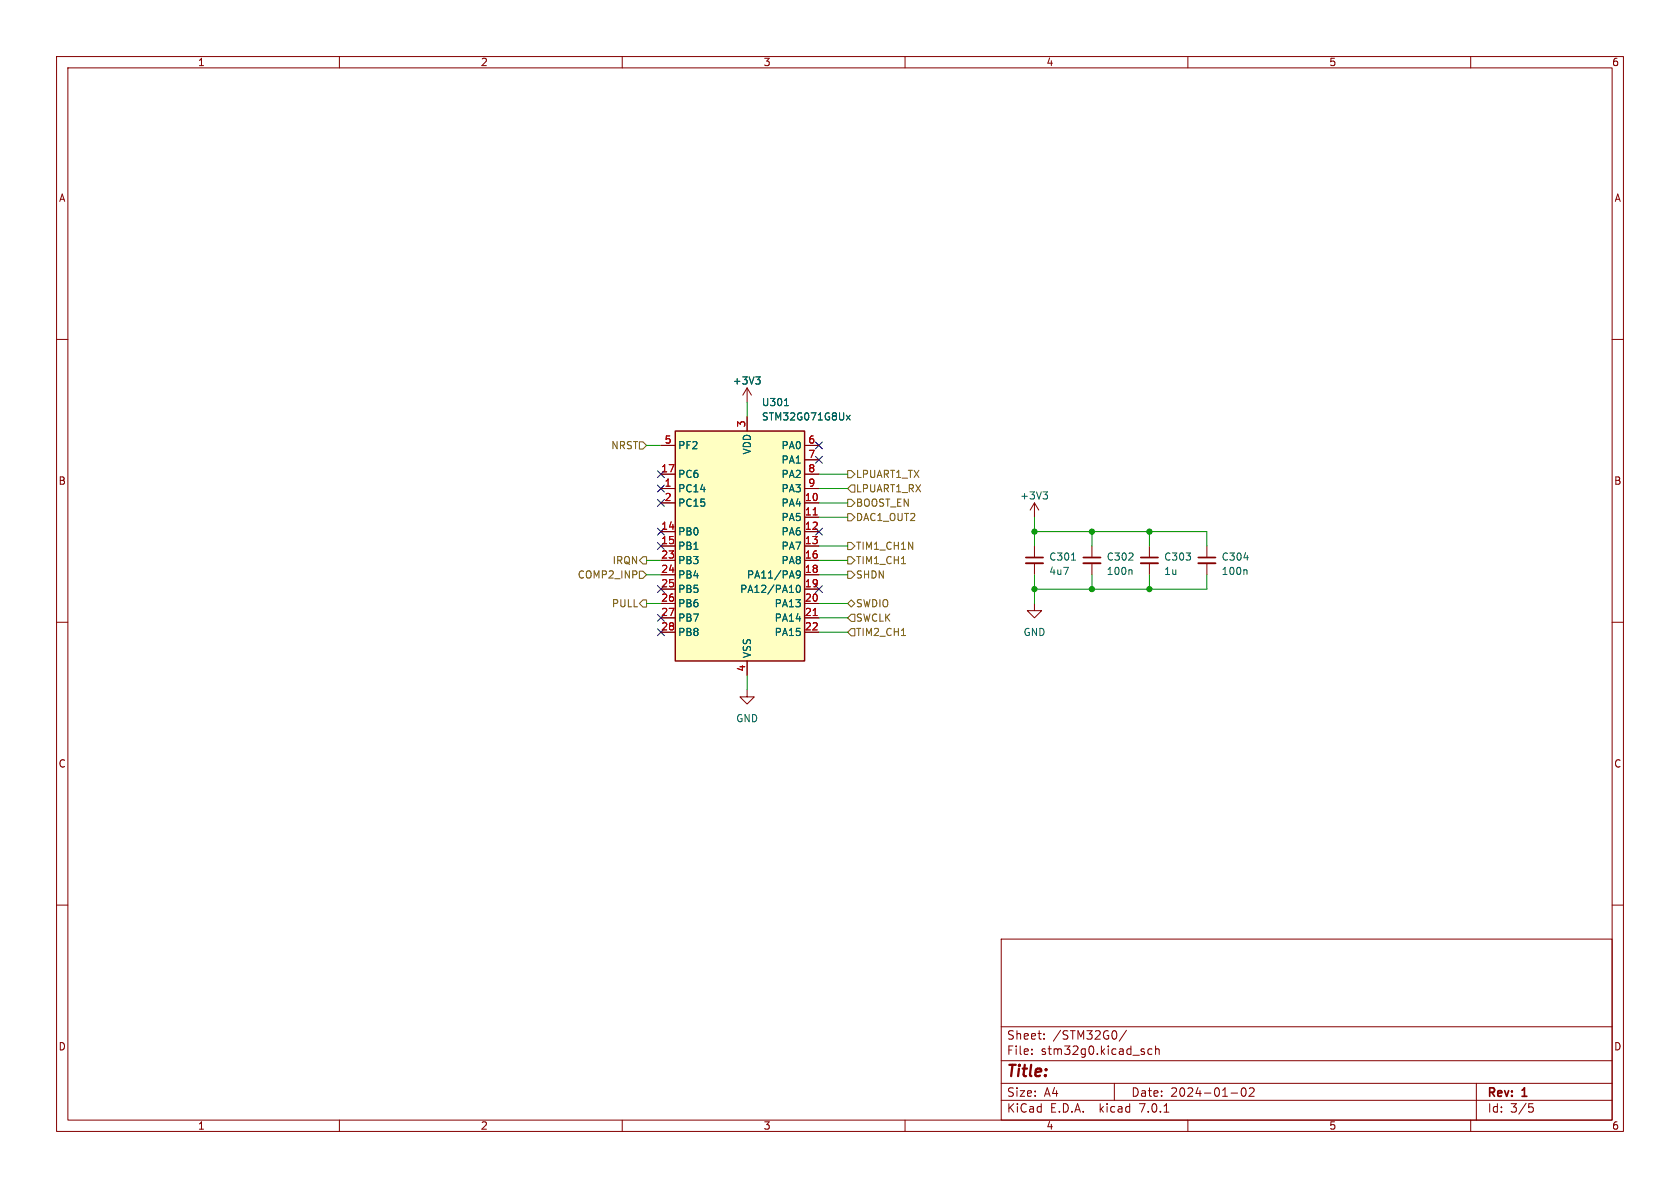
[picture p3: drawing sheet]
<svg xmlns="http://www.w3.org/2000/svg" width="297mm" height="210mm" viewBox="0 0 297 210" stroke-linecap="round" stroke-linejoin="round" font-family="sans-serif">
<g fill="none" stroke="#840000" stroke-width=".18">
<path d="M10 10h277v190h-277zM12 12h273v186h-273zM60 10v2M110 10v2M160 10v2M210 10v2M260 10v2M10 60h2M285 60h2M116.8 78.7h2.6M132.1 68.6l-.8 1.3M132.1 68.6v2.5"/>
<path d="M132.1 73.7v2.5M132.1 68.6l.7 1.3M142.2 78.7h2.6M116.8 86.4h2.6M116.8 88.9h2.6M116.8 94h2.6M116.8 96.5h2.6M116.8 99.1h2.6M116.8 83.8h2.6M142.2 86.4h2.6M142.2 88.9h2.6M142.2 91.4h2.6"/>
<path d="M142.2 94h2.6M142.2 96.5h2.6M142.2 99.1h2.6M142.2 83.8h2.6M142.2 81.3h2.6M182.9 88.9l-.8 1.3M182.9 88.9v2.5M182.9 96.5v2.1M182.9 99.6v2M182.9 88.9l.7 1.3M193 96.5v2.1M193 99.6v2"/>
<path d="M203.2 96.5v2.1M203.2 99.6v2M213.4 96.5v2.1M213.4 99.6v2M10 110h2M116.8 101.6h2.6M116.8 104.1h2.6M116.8 106.7h2.6M116.8 109.2h2.6M116.8 111.8h2.6M132.1 116.8v2.6M142.2 101.6h2.6"/>
<path d="M142.2 104.1h2.6M142.2 106.7h2.6M142.2 109.2h2.6M142.2 111.8h2.6M182.9 106.7v1.3h1.2l-1.2 1.2-1.3-1.2h1.3M285 110h2M132.1 121.9v1.3h1.2l-1.2 1.3-1.3-1.3h1.3M10 160h2M285 160h2M177 166h108v32h-108zM60 198v2M110 198v2"/>
<path d="M160 198v2M177 194.5h108M177 191.5h108M177 187.5h108M177 181.5h108M182.4 186.3v.1M182.4 185.5v.1M184.6 183.6v.1M184.6 182.8v.1M197 191.5v3M199.1 182.1l-1.2 2M203.6 185.5l-.4-.1-.3 .3v.4l.2 .2h.5"/>
<path d="M204.3 185.5l.2-.1 .4 .1v.9M204.3 184.9v1.5M205.8 196.6h.8M210 198v2M217.6 193.2h1.2M219.6 192.4l.2-.1a.81 .81 0 0 1 .6 .6 .81 .81 0 0 1-.3 .8l-.2 .1a.81 .81 0 0 1-.6-.6 .81 .81 0 0 1 .3-.8zM220.9 192.4l.5-.1 .2 .1 .1 .3-.9 1.1h.9M260 198v2M261 191.5v6.5M270.3 195.1h.7M270.4 195.7h.4l.3 .3-.2 .5-.5 .1"/>
</g>
<path d="M133.6 66.6h.8l-.4 .5M134.1 67.1l.3 .3v.3l-.3 .2M138.7 71.7h.7M149.6 73.4l.7 .8M150.3 73.4l-.7 .8M184.4 86.9h.8l-.4 .5M184.9 87.4l.3 .3v.3l-.3 .2M189.4 99h.7M140.9 103.6l.2-.1a.68 .68 0 0 1 .4 .6 .68 .68 0 0 1-.4 .6l-.2-.1-.1-.4zM141.5 101.5l-.3 .2h-.2l-.2-.2 .1-.5 .3-.1 .2 .1a.84 .84 0 0 1-.3 1.2h-.2M199.9 100.7l.2 .2v.7M220.3 100.7l.1 .2v.7" fill="none" stroke="#006464" stroke-width=".18"/>
<path d="M181.4 99.6h3M191.5 99.6h3.1M201.7 99.6h3M211.8 99.6h3.1" fill="none" stroke="#840000" stroke-width=".33"/>
<path d="M181.4 98.6h3M191.5 98.6h3.1M201.7 98.6h3M211.8 98.6h3.1" fill="none" stroke="#840000" stroke-width=".3"/>
<path d="M119.4 76.2h22.8v40.6h-22.8z" fill="#ffffc2" stroke="#ffffc2" stroke-width=".18"/>
<path d="M119.4 76.2h22.8v40.6h-22.8z" fill="none" stroke="#840000" stroke-width=".25"/>
<path d="M143.8 91h.7M143.8 108.8h.7" fill="none" stroke="#a90000" stroke-width=".18"/>
<g fill="none" stroke="#725600" stroke-width=".18">
<path d="M113 78.1h.7l.6 .6-.6 .7h-.7zM113.7 98.4h.6v1.3h-.6l-.7-.6zM149.9 88.3h.6l.6 .6-.6 .6h-.6zM149.9 83.2h.6l.6 .6-.6 .7h-.6zM149.9 90.8h.6l.6 .6-.6 .7h-.6zM149.9 98.4h.6l.6 .7-.6 .6h-.6zM149.9 95.9h.6l.6 .6-.6 .7h-.6zM150.5 85.7h.6v1.3h-.6l-.6-.6zM113 101h.7l.6 .6-.6 .6h-.7zM113.7 106h.6v1.3h-.6l-.7-.6zM149.9 106.7l.6-.7 .6 .7-.6 .6zM149.9 101h.6l.6 .6-.6 .6h-.6z"/>
<path d="M150.5 111.1h.6v1.3h-.6l-.6-.6zM150.5 108.6h.6v1.3h-.6l-.6-.7z"/>
</g>
<g fill="none" stroke="#009600" stroke-width=".18">
<path d="M114.3 78.7h2.5M132.1 71.1v2.6M114.3 99.1h2.5M144.8 99.1h5.1M144.8 83.8h5.1M144.8 86.4h5.1M144.8 88.9h5.1M144.8 91.4h5.1M144.8 96.5h5.1M182.9 94h30.5v2.5M182.9 91.4v5.1M193 94v2.5"/>
<path d="M203.2 94v2.5M114.3 106.7h2.5M114.3 101.6h2.5M132.1 119.4v2.5M144.8 109.2h5.1M144.8 106.7h5.1M144.8 101.6h5.1M144.8 111.8h5.1M182.9 101.6v5.1M193 101.6v2.5M203.2 101.6v2.5M213.4 101.6v2.5h-30.5"/>
</g>
<g fill="none" stroke="#000084" stroke-width=".18">
<path d="M144.2 78.1l1.2 1.2M145.4 78.1l-1.2 1.2M116.2 83.2l1.2 1.2M116.2 88.3l1.2 1.2M116.2 93.4l1.2 1.2M116.2 95.9l1.2 1.2M116.2 85.8l1.2 1.2M117.4 83.2l-1.2 1.2M117.4 88.3l-1.2 1.2M117.4 93.4l-1.2 1.2M117.4 95.9l-1.2 1.2M117.4 85.8l-1.2 1.2"/>
<path d="M144.2 80.7l1.2 1.2M144.2 93.4l1.2 1.2M145.4 80.7l-1.2 1.2M145.4 93.4l-1.2 1.2M116.2 108.6l1.2 1.2M116.2 111.2l1.2 1.2M116.2 103.5l1.2 1.2M117.4 108.6l-1.2 1.2M117.4 111.2l-1.2 1.2M117.4 103.5l-1.2 1.2M144.2 103.5l1.2 1.2M145.4 103.5l-1.2 1.2"/>
</g>
<g fill="#009600" stroke="#009600" stroke-width=".18">
<circle cx="182.9" cy="94" r=".46"/>
<circle cx="193" cy="104.1" r=".46"/>
<circle cx="193" cy="94" r=".46"/>
<circle cx="203.2" cy="104.1" r=".46"/>
<circle cx="203.2" cy="94" r=".46"/>
<circle cx="182.9" cy="104.1" r=".46"/>
</g>
<text font-size="2.8" fill="#840000" x="178" y="190.8">Title:</text>
<g font-size="2.1" fill="#840000">
<text x="178" y="183.9">Sheet:</text>
<text x="186.2" y="183.9">/STM32G0/</text>
<text x="178" y="186.6">File:</text>
<text x="184" y="186.6">stm32g0.kicad_sch</text>
<text x="178" y="196.8">KiCad</text>
<text x="178" y="194">Size:</text>
<text x="184.6" y="194">A4</text>
<text x="185.7" y="196.8">E.D.A.</text>
<text x="194.4" y="196.8">kicad</text>
<text x="200" y="194">Date:</text>
<text x="201.5" y="196.8">7.0.1</text>
<text x="206.9" y="194">2024-01-02</text>
<text x="263" y="194.2">Rev:</text>
<text x="263" y="196.8">Id:</text>
<text x="267" y="196.8">3/5</text>
<text x="269.2" y="194.2">1</text>
</g>
<g font-size="1.8" fill="#840000">
<text x="35" y="11.8">1</text>
<text x="85" y="11.8">2</text>
<text x="135" y="11.8">3</text>
<text x="185" y="11.8">4</text>
<text x="235" y="11.8">5</text>
<text x="285" y="11.8">6</text>
<text x="10.4" y="35.8">A</text>
<text x="285.4" y="35.8">A</text>
<text x="10.3" y="85.8">B</text>
<text x="285.3" y="85.8">B</text>
<text x="10.3" y="135.8">C</text>
<text x="285.3" y="135.8">C</text>
<text x="10.3" y="185.8">D</text>
<text x="285.3" y="185.8">D</text>
<text x="35" y="199.8">1</text>
<text x="85" y="199.8">2</text>
<text x="135" y="199.8">3</text>
<text x="185" y="199.8">4</text>
<text x="235" y="199.8">5</text>
<text x="285" y="199.8">6</text>
</g>
<g font-size="1.8" fill="#006464">
<text x="129.5" y="68.1">+3V3</text>
<text x="134.6" y="71.9">U301</text>
<text x="134.6" y="74.5">STM32G071G8Ux</text>
<text x="119.9" y="79.6">PF2</text>
<text x="132.9" y="80.5" transform="rotate(-90 132.9 80.5)">VDD</text>
<text x="138" y="79.6">PA0</text>
<text x="138" y="82.1">PA1</text>
<text x="119.9" y="87.2">PC14</text>
<text x="119.9" y="84.6">PC6</text>
<text x="119.9" y="89.7">PC15</text>
<text x="138" y="89.7">PA4</text>
<text x="138" y="84.6">PA2</text>
<text x="138" y="87.2">PA3</text>
<text x="180.3" y="88.5">+3V3</text>
<text x="119.9" y="94.8">PB0</text>
<text x="138" y="92.3">PA5</text>
<text x="138" y="94.8">PA6</text>
<text x="119.9" y="97.3">PB1</text>
<text x="119.9" y="99.9">PB3</text>
<text x="138" y="97.3">PA7</text>
<text x="138" y="99.9">PA8</text>
<text x="185.4" y="99.3">C301</text>
<text x="185.4" y="101.8">4u7</text>
<text x="195.6" y="99.3">C302</text>
<text x="195.6" y="101.8">100n</text>
<text x="205.7" y="99.3">C303</text>
<text x="205.7" y="101.8">1u</text>
<text x="215.9" y="99.3">C304</text>
<text x="215.9" y="101.8">100n</text>
<text x="119.9" y="102.4">PB4</text>
<text x="119.9" y="105">PB5</text>
<text x="119.9" y="107.5">PB6</text>
<text x="130.7" y="105">PA12/PA10</text>
<text x="131.9" y="102.4">PA11/PA9</text>
<text x="136.8" y="107.5">PA13</text>
<text x="119.9" y="110">PB7</text>
<text x="119.9" y="112.6">PB8</text>
<text x="136.8" y="110">PA14</text>
<text x="136.8" y="112.6">PA15</text>
<text x="180.9" y="112.6">GND</text>
<text x="132.9" y="116.3" transform="rotate(-90 132.9 116.3)">VSS</text>
<text x="130.1" y="127.8">GND</text>
</g>
<g font-size="1.8" fill="#a90000">
<text x="131.8" y="75.6" transform="rotate(-90 131.8 75.6)">3</text>
<text x="116.8" y="83.6">17</text>
<text x="117.4" y="78.5">5</text>
<text x="142.8" y="78.5">6</text>
<text x="142.8" y="81">7</text>
<text x="142.8" y="83.6">8</text>
<text x="117.4" y="86.1">1</text>
<text x="117.4" y="88.6">2</text>
<text x="142.2" y="88.6">10</text>
<text x="142.8" y="86.1">9</text>
<text x="116.8" y="93.7">14</text>
<text x="142.2" y="91.2">11</text>
<text x="142.2" y="93.7">12</text>
<text x="116.8" y="96.3">15</text>
<text x="116.8" y="98.8">23</text>
<text x="116.8" y="101.3">24</text>
<text x="142.2" y="96.3">13</text>
<text x="142.2" y="98.8">16</text>
<text x="142.2" y="101.3">18</text>
<text x="116.8" y="103.9">25</text>
<text x="116.8" y="106.4">26</text>
<text x="142.2" y="103.9">19</text>
<text x="142.2" y="106.4">20</text>
<text x="116.8" y="109">27</text>
<text x="116.8" y="111.5">28</text>
<text x="142.2" y="109">21</text>
<text x="142.2" y="111.5">22</text>
<text x="131.8" y="118.8" transform="rotate(-90 131.8 118.8)">4</text>
</g>
<g font-size="1.8" fill="#725600">
<text x="107.9" y="79.6">NRST</text>
<text x="151.3" y="87.2">LPUART1_RX</text>
<text x="151.3" y="89.7">BOOST_EN</text>
<text x="151.3" y="84.6">LPUART1_TX</text>
<text x="151.3" y="92.3">DAC1_OUT2</text>
<text x="108.2" y="99.9">IRQN</text>
<text x="151.3" y="99.9">TIM1_CH1</text>
<text x="151.3" y="97.3">TIM1_CH1N</text>
<text x="102" y="102.4">COMP2_INP</text>
<text x="108.1" y="107.5">PULL</text>
<text x="151.3" y="107.5">SWDIO</text>
<text x="151.3" y="102.4">SHDN</text>
<text x="151.3" y="112.6">TIM2_CH1</text>
<text x="151.3" y="110">SWCLK</text>
</g>
</svg>
